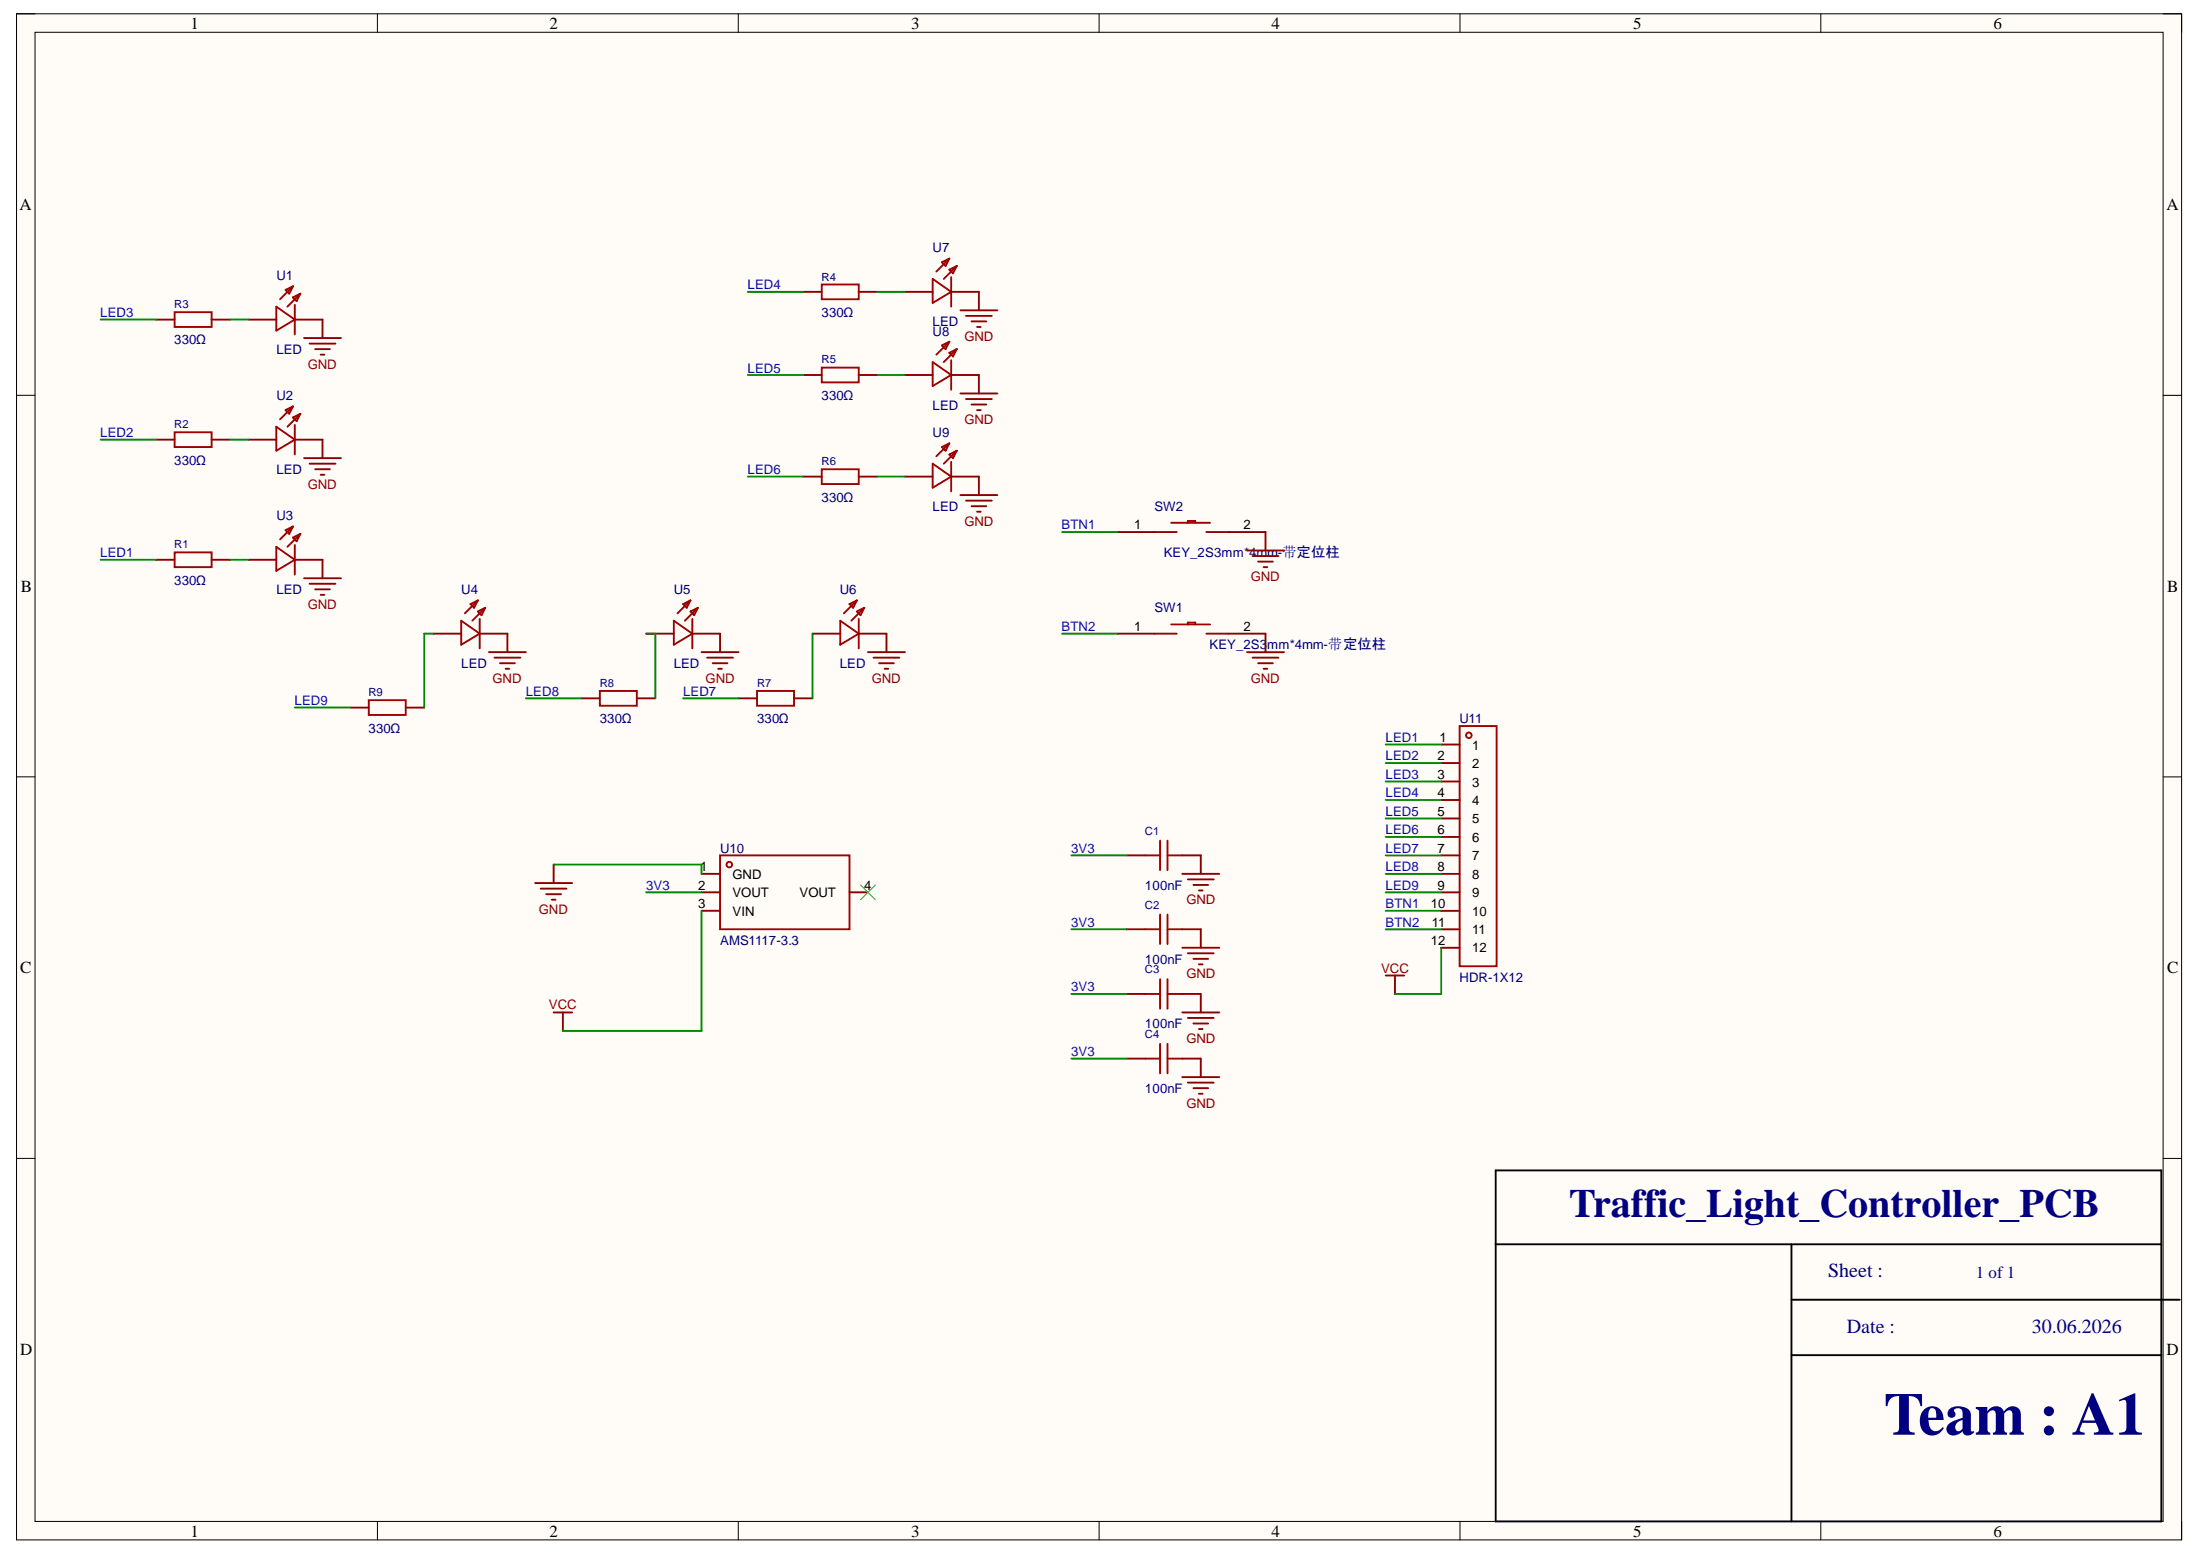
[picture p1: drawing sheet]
<svg xmlns="http://www.w3.org/2000/svg" width="297mm" height="210mm" viewBox="0 0 297 210" stroke-linecap="round" stroke-linejoin="round" font-family="sans-serif">
<path d="M2.2 1.9h292.4v206h-292.4z" fill-rule="evenodd" fill="#fffcf8"/>
<path d="M2.2 1.9h292.4v206h-292.4z" fill="none" stroke="#000" stroke-width=".14"/>
<path d="M4.7 4.4h287.4v201h-287.4z" fill-rule="evenodd" fill="#fffcf8"/>
<g fill="none" stroke="#000" stroke-width=".14">
<path d="M2.2 1.9h2.5M4.7 4.4h287.4v201h-287.4zM51 1.9v2.5M99.7 1.9v2.5M148.4 1.9v2.5M197.1 1.9v2.5M245.8 1.9v2.5M292.1 1.9h2.5v2.5M2.2 53.4h2.5M292.1 53.4h2.5M2.2 104.9h2.5M292.1 104.9h2.5"/>
<path d="M2.2 156.4h2.5M292.1 156.4h2.5M51 205.4v2.5M99.7 205.4v2.5M148.4 205.4v2.5M197.1 205.4v2.5M245.8 205.4v2.5M294.6 205.4v2.5"/>
</g>
<g fill="none" stroke="#a00000" stroke-width=".25">
<path d="M38.6 39.1l1-.5-.5 1zM39.6 38.6l-1.8 1.8M40.6 39.6l-1.8 1.8M111 38.4h4.9v2h-4.9zM125.9 37.6l2.5 1.8-2.5 1.5zM127.2 35.4l1-.5-.5 1zM128.2 34.9l-1.8 1.8M128.2 36.4l1-.5-.5 1zM128.4 37.4v4M129.2 35.9l-1.8 1.7M23.6 58.3h5v2h-5zM23.6 42.1h5v2h-5z"/>
<path d="M37.3 41.4l2.5 1.7-2.5 1.5zM37.3 57.6l2.5 1.7-2.5 1.5zM38.6 55.4l1-.5-.5 1zM39.6 40.1l1-.5-.5 1zM39.6 54.9l-1.8 1.7M39.6 56.4l1-.5-.5 1zM39.8 41.1v4M39.8 57.4v3.9M40.6 55.9l-1.8 1.7M111 49.6h4.9v2h-4.9zM125.9 48.9l2.5 1.7-2.5 1.5zM127.2 46.6l1-.5-.5 1z"/>
<path d="M128.2 46.1l-1.8 1.8M128.2 47.6l1-.5-.5 1zM128.2 59.8l-1.8 1.8M128.4 48.6v4M129.2 47.1l-1.8 1.8M23.6 74.6h5v2h-5zM37.3 73.8l2.5 1.8-2.5 1.5zM38.6 71.6l1-.5-.5 1zM39.6 71.1l-1.8 1.7M39.6 72.6l1-.5-.5 1zM39.8 73.6v4M40.6 72.1l-1.8 1.7"/>
<path d="M111 63.3h4.9v2h-4.9zM125.9 62.6l2.5 1.7-2.5 1.5zM127.2 60.3l1-.5-.5 1zM128.2 61.3l1-.5-.5 1zM128.4 62.3v4M129.2 60.8l-1.8 1.8M155.9 71.8h3M158.1 70.6h5.3M160.4 70.6v-.3h1v.3M162.9 71.8h3M49.8 94.5h5v2h-5zM62.3 83.8l2.5 1.7-2.5 1.5z"/>
<path d="M63.5 81.5l1-.5-.5 1zM64.5 81l-1.7 1.8M64.5 82.5l1-.5-.5 1zM64.8 83.5v4M65.5 82l-1.7 1.8M81 93.3h5v2h-5zM91 83.8l2.5 1.7-2.5 1.5zM92.2 81.5l1-.5-.5 1zM93.2 81l-1.7 1.8M93.2 82.5l1-.5-.5 1zM93.5 83.5v4M94.2 82l-1.7 1.8"/>
<path d="M102.2 93.3h5v2h-5zM113.4 83.8l2.5 1.7-2.5 1.5zM114.7 81.5l1-.5-.5 1zM115.7 81l-1.8 1.8M115.7 82.5l1-.5-.5 1zM115.9 83.5v4M116.7 82l-1.8 1.8M155.9 85.5h3M158.1 84.3h5.3M160.4 84.3v-.3h1v.3M162.9 85.5h3M197.1 98h5v32.4h-5z"/>
<path d="M97.2 115.5h17.5v9.9h-17.5zM154.6 115.5h2M156.6 113.5v4M157.6 115.5h2M157.6 113.5v4M154.6 125.4h2M154.6 134.2h2M156.6 123.4v4M156.6 132.2v4M157.6 123.4v4M157.6 132.2v4M157.6 125.4h2"/>
<path d="M157.6 134.2h2M154.6 142.9h2M156.6 140.9v4M157.6 140.9v4M157.6 142.9h2"/>
<circle cx="198.3" cy="99.3" r=".38"/>
<circle cx="98.5" cy="116.7" r=".37"/>
</g>
<g fill="none" stroke="#800" stroke-width=".25">
<path d="M108.5 39.4h2.5M115.9 39.4h2.5M122.2 39.4h3.7M128.4 39.4h3.8v2.5M21.1 43.1h2.5M21.1 59.3h2.5M28.6 43.1h2.5M28.6 59.3h2.5M33.6 43.1h3.7M33.6 59.3h3.7M39.8 43.1h3.7v2.5M39.8 59.3h3.7v2.5"/>
<path d="M41 45.6h5M41.8 46.4h3.5M42.6 47.1h1.9M43.3 47.9h.5M108.5 50.6h2.5M115.9 50.6h2.5M122.2 50.6h3.7M128.4 50.6h3.8v2.5M129.7 41.9h5M129.7 53.1h5M130.4 42.6h3.5M130.4 53.9h3.5"/>
<path d="M131.2 43.4h2M131.2 54.6h2M131.9 44.1h.5M131.9 55.4h.5M21.1 75.6h2.5M28.6 75.6h2.5M33.6 75.6h3.7M39.8 75.6h3.7v2.5M41 78.1h5M41 61.8h5M41.8 78.8h3.5M41.8 62.6h3.5"/>
<path d="M42.6 79.6h1.9M42.6 63.3h1.9M43.3 64.1h.5M108.5 64.3h2.5M115.9 64.3h2.5M122.2 64.3h3.7M128.4 64.3h3.8v2.5M129.7 66.8h5M130.4 67.6h3.5M131.2 68.3h2M131.9 69.1h.5M150.9 71.8h5"/>
<path d="M165.9 71.8h5v2.5M168.4 74.3h5M169.1 75.1h3.5M169.9 75.8h2M170.6 76.6h.5M43.3 80.3h.5M47.3 95.5h2.5M54.8 95.5h2.5M58.5 85.5h3.8M64.8 85.5h3.7v2.5M66 88h5M66.8 88.8h3.5"/>
<path d="M67.5 89.5h2M68.3 90.3h.5M78.5 94.3h2.5M86 94.3h2.5M87.2 85.5h3.8M93.5 85.5h3.7v2.5M94.7 88h5M95.5 88.8h3.5M96.2 89.5h2M97 90.3h.5M99.7 94.3h2.5M107.2 94.3h2.5"/>
<path d="M109.7 85.5h3.7M115.9 85.5h3.8v2.5M117.2 88h5M117.9 88.8h3.5M118.7 89.5h2M119.4 90.3h.5M150.9 85.5h5M165.9 85.5h5v2.5M168.4 88h5M169.1 88.8h3.5M169.9 89.5h2M170.6 90.3h.5"/>
<path d="M72.3 119.2h4.9M73 120h3.5M74.8 116.7v2.5M94.7 118h2.5M152.1 115.5h2.5M159.6 118h5M159.6 115.5h2.5v2.5M160.4 118.7h3.5M161.1 119.5h2M194.6 118h2.5M194.6 115.5h2.5M194.6 100.5h2.5"/>
<path d="M194.6 103h2.5M194.6 105.5h2.5M194.6 108h2.5M194.6 110.5h2.5M194.6 113h2.5M73.8 120.7h2M74.5 121.4h.5M74.8 136.7h2.4M76 136.7v2.5M94.7 120.5h2.5M94.7 122.9h2.5M114.7 120.5h2.5"/>
<path d="M152.1 125.4h2.5M152.1 134.2h2.5M159.6 125.4h2.5v2.5M159.6 134.2h2.5v2.5M159.6 127.9h5M159.6 136.7h5M160.4 128.7h3.5M160.4 137.4h3.5M161.1 129.4h2M161.1 138.2h2M161.9 120.2h.5M161.9 130.2h.5"/>
<path d="M161.9 138.9h.5M187.1 131.7h2.5M188.3 131.7v2.5M194.6 122.9h2.5M194.6 125.4h2.5M194.6 120.5h2.5M194.6 127.9h2.5M152.1 142.9h2.5M159.6 142.9h2.5v2.5M159.6 145.4h5M160.4 146.1h3.5M161.1 146.9h2"/>
<path d="M161.9 147.6h.5"/>
</g>
<path d="M116.2 119.5l2 1.9M118.2 119.5l-2 1.9" fill="none" stroke="#3c3" stroke-width=".14"/>
<g fill="none" stroke="#080" stroke-width=".25">
<path d="M101 39.4h7.5M118.4 39.4h3.8M13.6 43.1h7.5M13.6 59.3h7.5M31.1 43.1h2.5M31.1 59.3h2.5M101 50.6h7.5M118.4 50.6h3.8M13.6 75.6h7.5M31.1 75.6h2.5M101 64.3h7.5M118.4 64.3h3.8"/>
<path d="M143.4 71.8h7.5M39.8 95.5h7.5M58.5 85.5h-1.2v10M71 94.3h7.5M87.2 85.5h1.3v8.8M92.2 94.3h7.5M109.7 85.5v8.8M143.4 85.5h7.5M74.8 116.7h19.9v1.3M144.6 115.5h7.5M187.1 115.5h7.5M187.1 100.5h7.5"/>
<path d="M187.1 103h7.5M187.1 105.5h7.5M187.1 108h7.5M187.1 110.5h7.5M187.1 113h7.5M187.1 118h7.5M87.2 120.5h7.5M94.7 122.9v16.3h-18.7M144.6 125.4h7.5M144.6 134.2h7.5M187.1 125.4h7.5M187.1 120.5h7.5"/>
<path d="M187.1 122.9h7.5M194.6 127.9v6.3h-6.3M144.6 142.9h7.5"/>
</g>
<path d="M201.9 158h89.9v47.4h-89.9zM201.9 168h89.9M241.9 168v37.4M241.9 175.4h52.4M241.9 182.9h49.9" fill="none" stroke="#000" stroke-width=".25"/>
<text font-size="8.1" fill="#000080" x="254.4" y="193.7">Team : A1</text>
<text font-size="5.4" fill="#000080" x="211.9" y="164.3">Traffic_Light_Controller_PCB</text>
<g font-size="2.7" fill="#000080">
<text x="246.8" y="172.4">Sheet :</text>
<text x="249.4" y="179.9">Date :</text>
<text x="274.3" y="179.9">30.06.2026</text>
</g>
<g font-size="2.3">
<text x="25.7" y="3.9">1</text>
<text x="74.2" y="3.9">2</text>
<text x="123" y="3.9">3</text>
<text x="171.7" y="3.9">4</text>
<text x="220.5" y="3.9">5</text>
<text x="269.2" y="3.9">6</text>
<text x="2.6" y="28.4">A</text>
<text x="292.5" y="28.4">A</text>
<text x="2.8" y="79.9">B</text>
<text x="292.6" y="79.9">B</text>
<text x="2.7" y="131.4">C</text>
<text x="292.6" y="131.4">C</text>
<text x="2.7" y="182.9">D</text>
<text x="292.5" y="182.9">D</text>
<text x="25.7" y="207.4">1</text>
<text x="74.2" y="207.4">2</text>
<text x="123" y="207.4">3</text>
<text x="171.7" y="207.4">4</text>
<text x="220.5" y="207.4">5</text>
<text x="269.2" y="207.4">6</text>
</g>
<text font-size="2.3" fill="#000080" x="266.8" y="172.4">1 of 1</text>
<g font-size="1.8" fill="#000080">
<text x="125.9" y="34.1">U7</text>
<text x="37.3" y="37.8">U1</text>
<text x="23.5" y="46.5">330Ω</text>
<text x="37.3" y="47.8">LED</text>
<text x="110.9" y="42.8">330Ω</text>
<text x="125.9" y="44">LED</text>
<text x="125.9" y="45.3">U8</text>
<text x="37.3" y="54">U2</text>
<text x="110.9" y="54">330Ω</text>
<text x="125.9" y="55.3">LED</text>
<text x="125.9" y="59">U9</text>
<text x="23.5" y="62.7">330Ω</text>
<text x="37.3" y="64">LED</text>
<text x="37.3" y="70.2">U3</text>
<text x="110.9" y="67.7">330Ω</text>
<text x="125.9" y="69">LED</text>
<text x="155.9" y="69">SW2</text>
<text x="157.1" y="75.1">KEY_2S3mm*4mm-带定位柱</text>
<text x="23.5" y="78.9">330Ω</text>
<text x="37.3" y="80.2">LED</text>
<text x="62.3" y="80.2">U4</text>
<text x="91" y="80.2">U5</text>
<text x="113.4" y="80.2">U6</text>
<text x="155.9" y="82.7">SW1</text>
<text x="163.3" y="87.6">KEY_2S3</text>
<text x="171.1" y="87.6">mm*4mm-带定位柱</text>
<text x="62.3" y="90.2">LED</text>
<text x="91" y="90.2">LED</text>
<text x="113.4" y="90.2">LED</text>
<text x="49.8" y="98.9">330Ω</text>
<text x="81" y="97.6">330Ω</text>
<text x="102.2" y="97.6">330Ω</text>
<text x="197.1" y="97.6">U11</text>
<text x="97.2" y="115.1">U10</text>
<text x="154.6" y="120.1">100nF</text>
<text x="97.2" y="127.6">AMS1117-3.3</text>
<text x="154.6" y="130.1">100nF</text>
<text x="197.1" y="132.5">HDR-1X12</text>
<text x="154.6" y="138.8">100nF</text>
<text x="154.6" y="147.5">100nF</text>
</g>
<g font-size="1.8" fill="#00f">
<text x="100.9" y="39">LED4</text>
<text x="13.5" y="42.8">LED3</text>
<text x="100.9" y="50.3">LED5</text>
<text x="13.5" y="59">LED2</text>
<text x="100.9" y="64">LED6</text>
<text x="143.3" y="71.4">BTN1</text>
<text x="13.5" y="75.2">LED1</text>
<text x="143.3" y="85.2">BTN2</text>
<text x="39.8" y="95.2">LED9</text>
<text x="71" y="93.9">LED8</text>
<text x="92.2" y="93.9">LED7</text>
<text x="187.1" y="100.2">LED1</text>
<text x="187.1" y="102.6">LED2</text>
<text x="187.1" y="105.2">LED3</text>
<text x="187.1" y="107.6">LED4</text>
<text x="187.1" y="110.1">LED5</text>
<text x="187.1" y="112.6">LED6</text>
<text x="144.6" y="115.1">3V3</text>
<text x="187.1" y="115.1">LED7</text>
<text x="187.1" y="117.6">LED8</text>
<text x="87.2" y="120.1">3V3</text>
<text x="144.6" y="125.1">3V3</text>
<text x="187.1" y="120.1">LED9</text>
<text x="187.1" y="122.6">BTN1</text>
<text x="187.1" y="125.1">BTN2</text>
<text x="144.6" y="133.8">3V3</text>
<text x="144.6" y="142.5">3V3</text>
</g>
<g font-size="1.8" fill="#800">
<text x="130.2" y="46">GND</text>
<text x="41.5" y="49.8">GND</text>
<text x="130.2" y="57.2">GND</text>
<text x="41.5" y="66">GND</text>
<text x="130.2" y="71">GND</text>
<text x="41.5" y="82.2">GND</text>
<text x="168.9" y="78.4">GND</text>
<text x="66.5" y="92.1">GND</text>
<text x="95.3" y="92.1">GND</text>
<text x="117.7" y="92.1">GND</text>
<text x="168.9" y="92.1">GND</text>
<text x="72.8" y="123.3">GND</text>
<text x="160.2" y="122.1">GND</text>
<text x="186.5" y="131.3">VCC</text>
<text x="74.1" y="136.3">VCC</text>
<text x="160.2" y="132">GND</text>
<text x="160.2" y="140.8">GND</text>
<text x="160.2" y="149.5">GND</text>
</g>
<g font-size="1.8">
<text x="153.2" y="71.4">1</text>
<text x="167.9" y="71.4">2</text>
<text x="153.2" y="85.2">1</text>
<text x="167.9" y="85.2">2</text>
<text x="194.4" y="100.2">1</text>
<text x="198.8" y="101.2">1</text>
<text x="194.1" y="102.6">2</text>
<text x="194.1" y="105.2">3</text>
<text x="194.1" y="107.6">4</text>
<text x="198.8" y="103.6">2</text>
<text x="198.8" y="106.2">3</text>
<text x="194.1" y="110.1">5</text>
<text x="194.1" y="112.6">6</text>
<text x="198.8" y="108.6">4</text>
<text x="198.8" y="111.2">5</text>
<text x="198.8" y="113.6">6</text>
<text x="94.5" y="117.6">1</text>
<text x="98.9" y="118.6">GND</text>
<text x="194.1" y="115.1">7</text>
<text x="194.1" y="117.6">8</text>
<text x="198.8" y="116.1">7</text>
<text x="198.8" y="118.6">8</text>
<text x="94.3" y="120.1">2</text>
<text x="94.3" y="122.6">3</text>
<text x="98.9" y="121.1">VOUT</text>
<text x="98.9" y="123.6">VIN</text>
<text x="108" y="121.1">VOUT</text>
<text x="116.7" y="120.1">4</text>
<text x="193.2" y="122.6">10</text>
<text x="193.3" y="125.1">11</text>
<text x="194.1" y="120.1">9</text>
<text x="198.8" y="121.1">9</text>
<text x="198.8" y="123.6">10</text>
<text x="193.2" y="127.6">12</text>
<text x="198.8" y="126.1">11</text>
<text x="198.8" y="128.6">12</text>
</g>
<g font-size="1.5" fill="#000080">
<text x="23.5" y="41.6">R3</text>
<text x="110.9" y="37.9">R4</text>
<text x="110.9" y="49">R5</text>
<text x="23.5" y="57.8">R2</text>
<text x="110.9" y="62.8">R6</text>
<text x="23.5" y="74">R1</text>
<text x="49.8" y="94">R9</text>
<text x="81" y="92.7">R8</text>
<text x="102.2" y="92.7">R7</text>
<text x="154.6" y="112.7">C1</text>
<text x="154.6" y="122.7">C2</text>
<text x="154.6" y="131.4">C3</text>
<text x="154.6" y="140.1">C4</text>
</g>
</svg>
